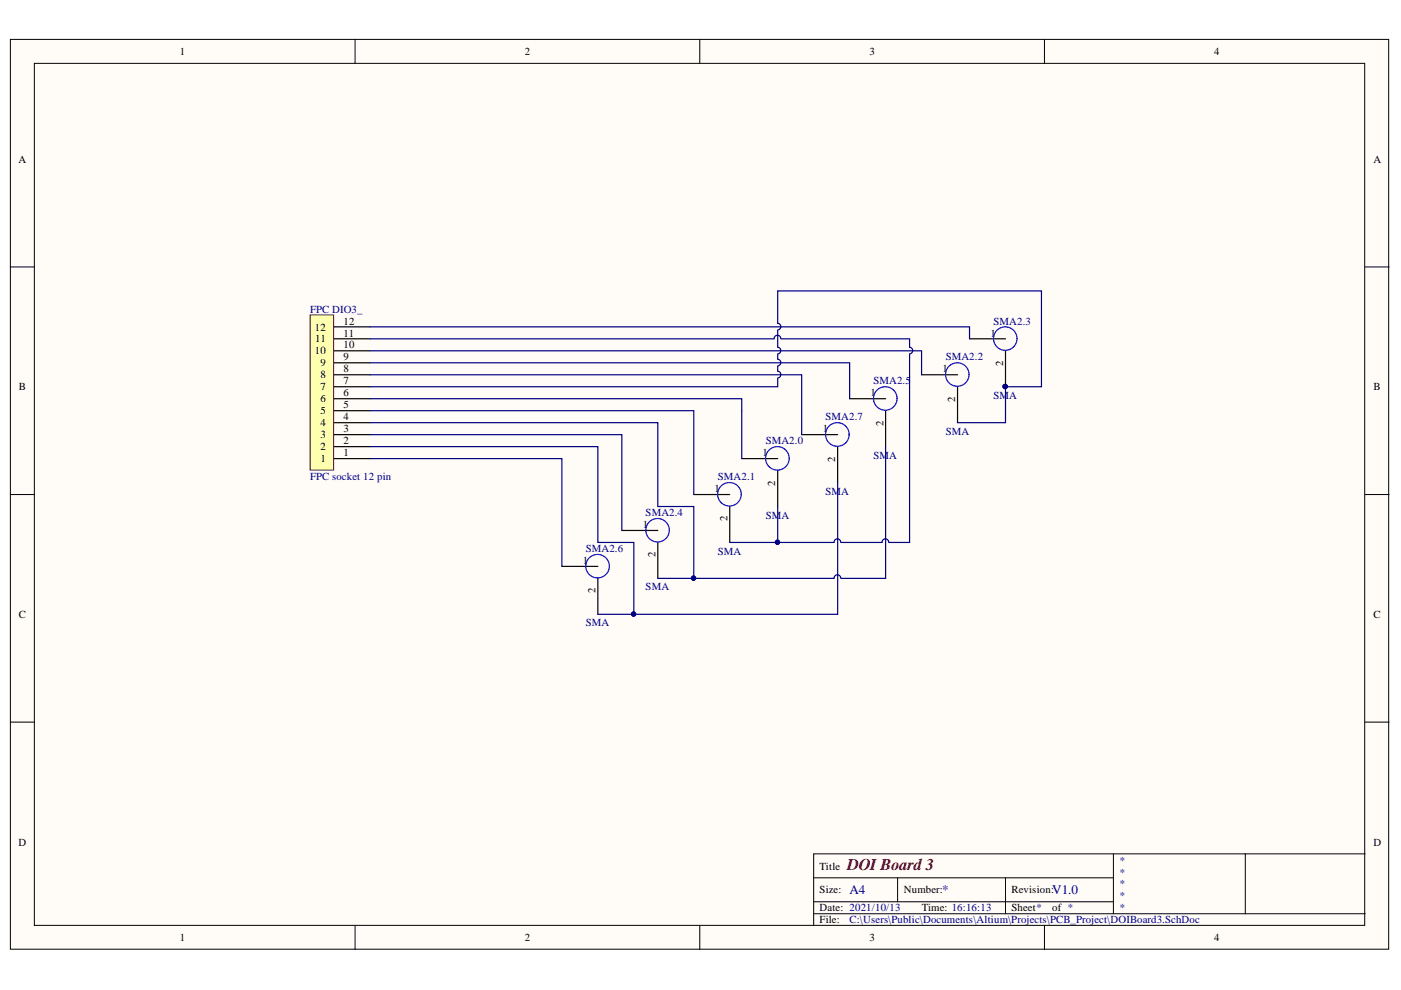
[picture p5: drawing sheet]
<svg xmlns="http://www.w3.org/2000/svg" width="297mm" height="210mm" viewBox="0 0 297 210" stroke-linecap="round" stroke-linejoin="round" font-family="sans-serif">
<g fill="#fffcf8" stroke="#000" stroke-width=".21">
<path d="M2.2 8.4h292.2v192.9h-292.2z"/>
<path d="M7.3 13.4h282v182.8h-282z"/>
</g>
<g fill="none" stroke="#000" stroke-width=".21">
<path d="M75.3 8.4v5M148.4 8.4v5M221.4 8.4v5M2.2 56.6h5.1M289.4 56.6h5.1M2.2 104.9h5.1M289.4 104.9h5.1M2.2 153.1h5.1M289.4 153.1h5.1M75.3 196.3v5.1M148.4 196.3v5.1M172.5 186.1h63.6"/>
<path d="M172.5 193.7h116.9M172.5 191.2h63.6M190.3 186.1v5.1M213.2 186.1v7.6M221.4 196.3v5.1M236.1 181v12.7M264 181h-91.5v15.3M289.4 181h-25.4v12.7"/>
</g>
<path d="M65.7 66.8h5v32.9h-5z" fill="#ffffb0" stroke="#800000" stroke-width=".21"/>
<g fill="none" stroke="#000" stroke-width=".25">
<path d="M70.8 79.5h7.7M70.8 76.9h7.7M70.8 74.4h7.7M70.8 71.8h7.7M70.8 69.3h7.7M195.4 79.5h7.6M205.6 71.8h7.6M213.2 74.4v7.6M70.8 97.2h7.7M70.8 94.7h7.7M70.8 92.2h7.7M70.8 89.6h7.7"/>
<path d="M70.8 87.1h7.7M70.8 84.5h7.7M70.8 82h7.7M157.3 97.2h7.6M164.9 99.8v7.6M170 92.2h7.6M177.6 94.7v7.6M180.1 84.5h7.7M187.8 87.1v7.6M203 82v7.6M131.8 112.5h7.7M139.5 115v7.6"/>
<path d="M147.1 104.9h7.6M154.7 107.4v7.6M119.1 120.1h7.7M126.8 122.6v7.6"/>
</g>
<g fill="none" stroke="#00f" stroke-width=".25">
<circle cx="203" cy="79.4" r="2.49"/>
<circle cx="213.1" cy="71.8" r="2.49"/>
<circle cx="164.8" cy="97.2" r="2.5"/>
<circle cx="177.5" cy="92.1" r="2.5"/>
<circle cx="187.7" cy="84.5" r="2.5"/>
<circle cx="139.4" cy="112.4" r="2.49"/>
<circle cx="154.7" cy="104.8" r="2.5"/>
<circle cx="126.7" cy="120" r="2.5"/>
</g>
<g fill="#000080" stroke="#000080" stroke-width=".21">
<circle cx="213.1" cy="81.9" r=".46"/>
<circle cx="134.3" cy="130.2" r=".46"/>
<circle cx="147" cy="122.6" r=".46"/>
<circle cx="164.8" cy="115" r=".46"/>
</g>
<g fill="none" stroke="#000080" stroke-width=".25">
<path d="M78.5 76.9h101.6v7.6M78.5 74.4h116.9v5.1M78.5 69.3h127.1v2.5M78.5 79.5h91.5v12.7M164.9 70a.71 .71 0 0 0 .6-.7 .71 .71 0 0 0-.6-.8v-6.8h55.9v20.3h-7.6v7.6h-10.2M164.9 77.7v1a.72 .72 0 0 1 .6 .7 .72 .72 0 0 1-.6 .7M164.9 75.1v1.1a.71 .71 0 0 1 .6 .7 .71 .71 0 0 1-.6 .7M164.9 70.1v3.5a.71 .71 0 0 1 .6 .7 .71 .71 0 0 1-.6 .7M165.5 71.8a.71 .71 0 0 0-.7-.7 .71 .71 0 0 0-.7 .7h-85.6M165.6 71.8h27.2v1.8a.71 .71 0 0 1 .7 .7 .71 .71 0 0 1-.7 .7M192.8 75.1v39.9h-4.3M78.5 97.2h40.6v22.9"/>
<path d="M78.5 92.2h53.3v20.3M78.5 84.5h78.8v12.7M78.5 94.7h48.3v20.3h7.6v15.2h-7.6M78.5 89.6h61v17.8h7.6v15.2h-7.6M78.5 87.1h68.6v17.8M164.9 80.2v1.8h-86.4M187.8 94.7v27.9h-9.4M164.9 107.4v7.6M177.6 102.3v27.9h-43.2M178.3 115a.71 .71 0 0 0-.8-.8 .71 .71 0 0 0-.7 .8h-22.1M188.4 115a.71 .71 0 0 0-.7-.8 .71 .71 0 0 0-.7 .8h-8.6M178.3 122.6a.71 .71 0 0 0-.8-.7 .71 .71 0 0 0-.7 .7h-29.7"/>
</g>
<text font-size="3.5" fill="#800000" x="179.6" y="184.4">DOI Board 3</text>
<g font-size="2.8" fill="#000080">
<text x="180.1" y="189.6">A4</text>
<text x="199.7" y="189.6">*</text>
<text x="223.1" y="189.6">V1.0</text>
</g>
<g font-size="2.3">
<text x="38.2" y="11.7">1</text>
<text x="111.2" y="11.7">2</text>
<text x="184.3" y="11.7">3</text>
<text x="257.4" y="11.7">4</text>
<text x="3.9" y="34.5">A</text>
<text x="291.2" y="34.5">A</text>
<text x="66.7" y="70.1">12</text>
<text x="72.8" y="71.3">11</text>
<text x="72.8" y="68.8">12</text>
<text x="210" y="71.3">1</text>
<text x="66.7" y="75.2">10</text>
<text x="66.8" y="72.6">11</text>
<text x="67.9" y="77.7">9</text>
<text x="72.8" y="76.4">9</text>
<text x="72.8" y="73.9">10</text>
<text x="212.7" y="77.5" transform="rotate(-90 212.7 77.5)">2</text>
<text x="4" y="82.8">B</text>
<text x="67.9" y="82.8">7</text>
<text x="67.9" y="80.2">8</text>
<text x="72.8" y="81.5">7</text>
<text x="72.8" y="79">8</text>
<text x="199.8" y="79">1</text>
<text x="291.2" y="82.8">B</text>
<text x="67.9" y="87.8">5</text>
<text x="67.9" y="85.3">6</text>
<text x="72.8" y="89.1">4</text>
<text x="72.8" y="86.6">5</text>
<text x="72.8" y="84">6</text>
<text x="184.6" y="84">1</text>
<text x="202.5" y="85.2" transform="rotate(-90 202.5 85.2)">2</text>
<text x="67.9" y="95.4">2</text>
<text x="67.9" y="92.9">3</text>
<text x="67.9" y="90.4">4</text>
<text x="72.8" y="94.2">2</text>
<text x="72.8" y="91.6">3</text>
<text x="174.4" y="91.6">1</text>
<text x="187.3" y="90.3" transform="rotate(-90 187.3 90.3)">2</text>
<text x="67.9" y="98">1</text>
<text x="72.8" y="96.7">1</text>
<text x="161.7" y="96.7">1</text>
<text x="177.1" y="97.9" transform="rotate(-90 177.1 97.9)">2</text>
<text x="151.5" y="104.4">1</text>
<text x="164.4" y="103" transform="rotate(-90 164.4 103)">2</text>
<text x="136.3" y="112">1</text>
<text x="154.2" y="110.6" transform="rotate(-90 154.2 110.6)">2</text>
<text x="123.6" y="119.6">1</text>
<text x="139" y="118.2" transform="rotate(-90 139 118.2)">2</text>
<text x="126.2" y="125.8" transform="rotate(-90 126.2 125.8)">2</text>
<text x="4" y="131">C</text>
<text x="291.2" y="131">C</text>
<text x="3.9" y="179.3">D</text>
<text x="291.2" y="179.3">D</text>
<text x="173.8" y="184.4">Title</text>
<text x="173.8" y="189.4">Size:</text>
<text x="191.6" y="189.4">Number:</text>
<text x="214.5" y="189.4">Revision:</text>
<text x="173.8" y="193.2">Date: 2021/10/13</text>
<text x="173.8" y="195.8">File:</text>
<text x="195.4" y="193.2">Time: 16:16:13</text>
<text x="214.5" y="193.2">Sheet*</text>
<text x="223.1" y="193.2">of *</text>
<text x="38.2" y="199.6">1</text>
<text x="111.2" y="199.6">2</text>
<text x="184.3" y="199.6">3</text>
<text x="257.4" y="199.6">4</text>
</g>
<g font-size="2.3" fill="#000080">
<text x="65.7" y="66.3">FPC DIO3_</text>
<text x="210.7" y="68.8">SMA2.3</text>
<text x="200.5" y="76.4">SMA2.2</text>
<text x="185.2" y="81.5">SMA2.5</text>
<text x="175" y="89.1">SMA2.7</text>
<text x="210.7" y="84.5">SMA</text>
<text x="162.3" y="94.2">SMA2.0</text>
<text x="200.5" y="92.1">SMA</text>
<text x="65.7" y="101.8">FPC socket 12 pin</text>
<text x="152.2" y="101.8">SMA2.1</text>
<text x="185.2" y="97.2">SMA</text>
<text x="175" y="104.9">SMA</text>
<text x="136.9" y="109.5">SMA2.4</text>
<text x="162.3" y="110">SMA</text>
<text x="124.2" y="117.1">SMA2.6</text>
<text x="152.2" y="117.6">SMA</text>
<text x="136.9" y="125.2">SMA</text>
<text x="124.2" y="132.8">SMA</text>
<text x="237.3" y="183.1">*</text>
<text x="237.3" y="185.6">*</text>
<text x="237.3" y="188.2">*</text>
<text x="237.3" y="190.7">*</text>
<text x="180.1" y="195.8">C:\Users\Public\Documents\Altium\Projects\PCB_Project\DOIBoard3.SchDoc</text>
<text x="237.3" y="193.2">*</text>
</g>
</svg>
